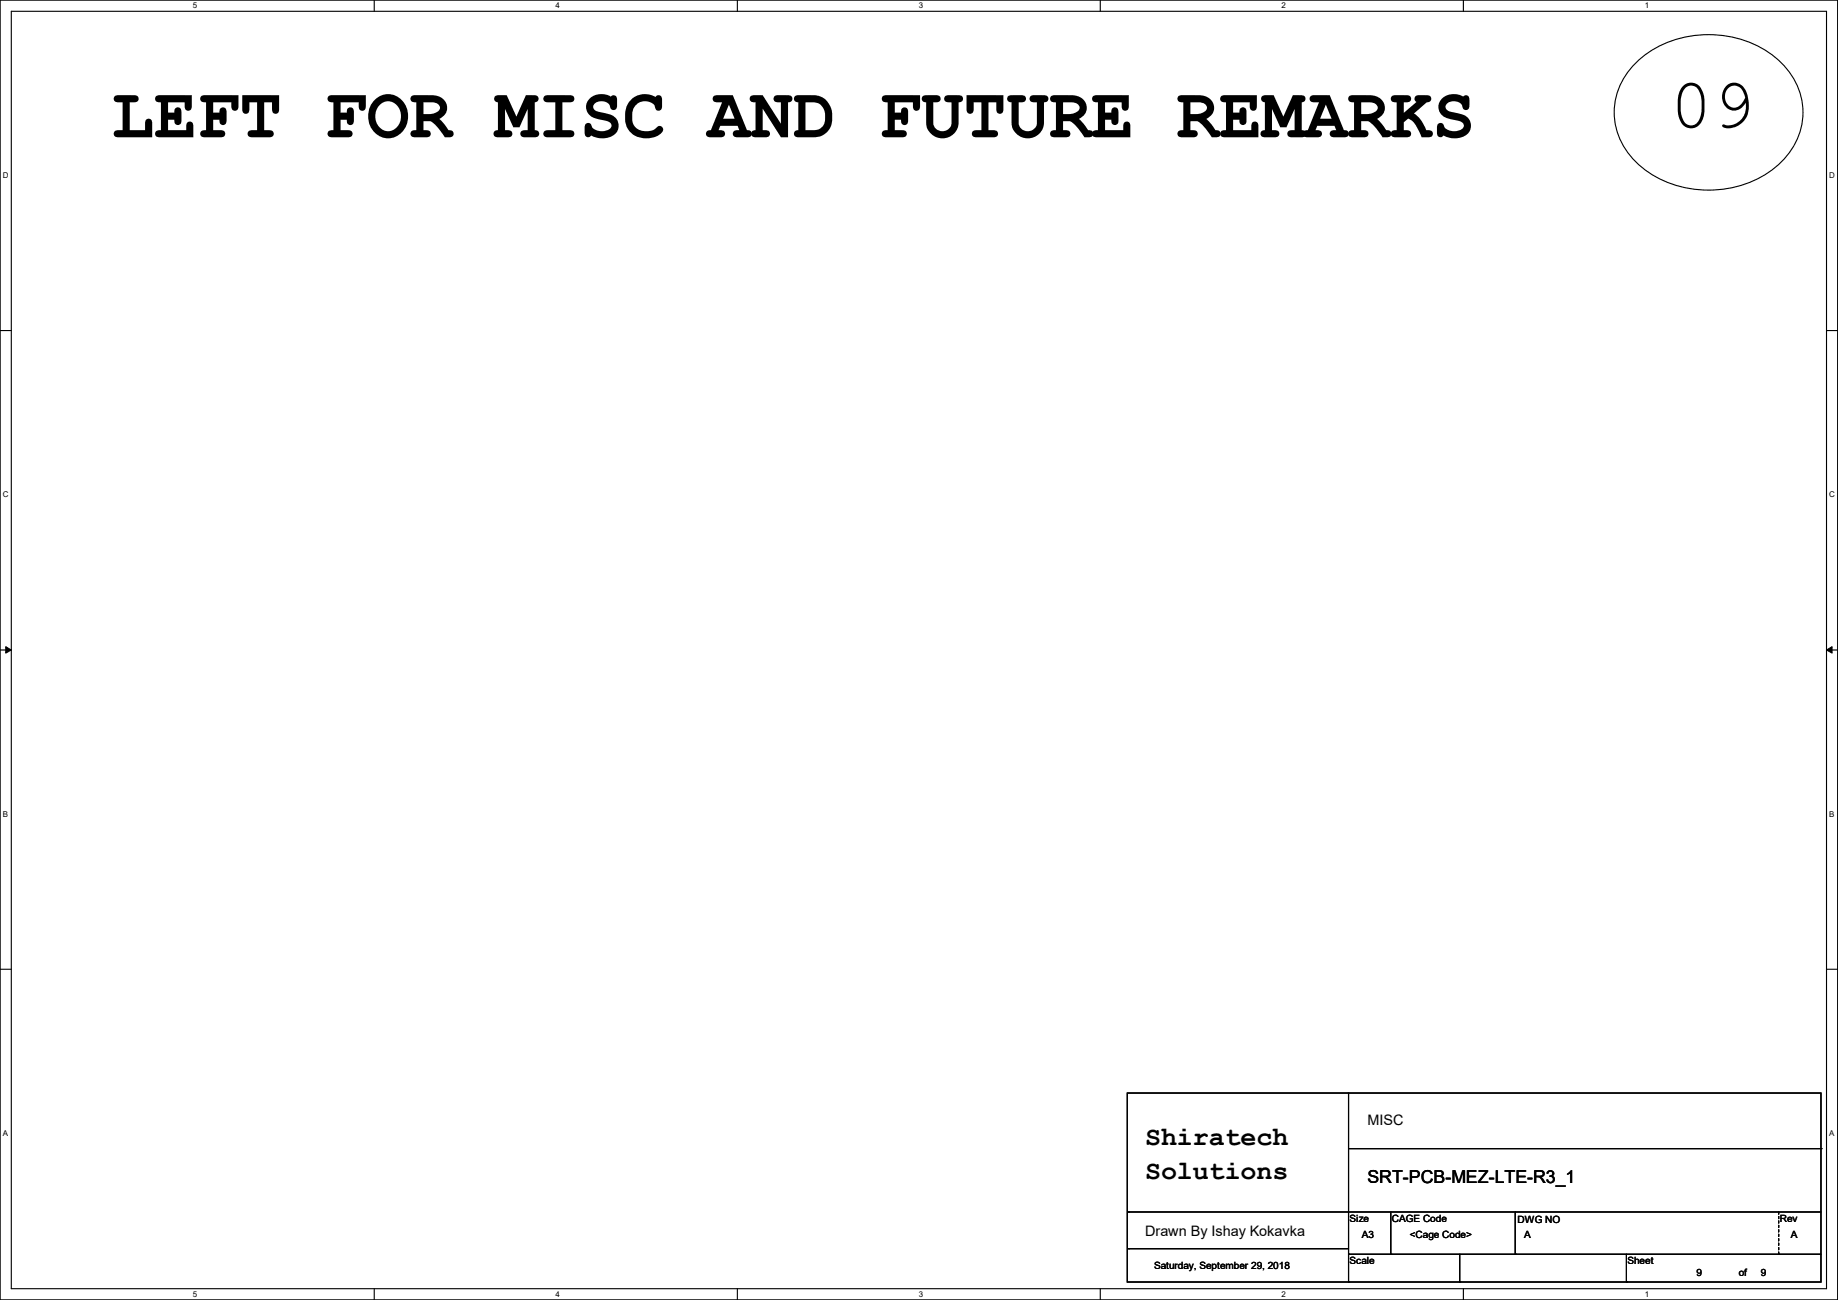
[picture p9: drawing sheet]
<svg xmlns="http://www.w3.org/2000/svg" width="420mm" height="297mm" viewBox="0 0 420 297" stroke-linecap="round" stroke-linejoin="round" font-family="sans-serif">
<path d="M0 0h419.9v297h-419.9zM2.6 2.6h414.8v291.8h-414.8z" fill="none" stroke="#000" stroke-width=".25"/>
<g fill="#fff">
<path d="M44 .3h1v2h-1z"/>
<path d="M44 294.7h1v2h-1z"/>
</g>
<path d="M85.5 0v2.6M85.5 294.4v2.6" fill="none" stroke="#000" stroke-width=".25"/>
<g fill="#fff">
<path d="M127 .3h.9v2h-.9z"/>
<path d="M127 294.7h.9v2h-.9z"/>
</g>
<path d="M168.5 0v2.6M168.5 294.4v2.6" fill="none" stroke="#000" stroke-width=".25"/>
<g fill="#fff">
<path d="M209.9 .3h1v2h-1z"/>
<path d="M209.9 294.7h1v2h-1z"/>
</g>
<path d="M251.4 0v2.6M251.4 294.4v2.6" fill="none" stroke="#000" stroke-width=".25"/>
<g fill="#fff">
<path d="M292.9 .3h.9v2h-.9z"/>
<path d="M292.9 294.7h.9v2h-.9z"/>
</g>
<path d="M334.4 0v2.6M334.4 294.4v2.6" fill="none" stroke="#000" stroke-width=".25"/>
<g fill="#fff">
<path d="M375.8 .3h1v2h-1z"/>
<path d="M375.8 294.7h1v2h-1z"/>
<path d="M.7 39h1.2v2h-1.2z"/>
<path d="M418 39h1.3v2h-1.3z"/>
<path d="M.7 112h1.2v2h-1.2z"/>
<path d="M418 112h1.3v2h-1.3z"/>
</g>
<path d="M0 75.5h2.6M417.4 75.5h2.5" fill="none" stroke="#000" stroke-width=".25"/>
<g fill="#fff">
<path d="M.7 185h1.2v1.9h-1.2z"/>
<path d="M418 185h1.2v1.9h-1.2z"/>
</g>
<path d="M0 148.5h2.6M417.4 148.5h2.5" fill="none" stroke="#000" stroke-width=".25"/>
<path d="M1.3 147.7l1.3 .8-1.3 .7zM417.4 148.5l1.2-.8v1.5z" fill="#000" stroke="#000" stroke-width=".23"/>
<g fill="#fff">
<path d="M.7 257.9h1.2v2h-1.2z"/>
<path d="M418 257.9h1.2v2h-1.2z"/>
</g>
<g fill="none" stroke="#000" stroke-width=".25">
<path d="M373.9 14.2a24.7 24.7 0 0 1 33 0 15.5 15.5 0 0 1-1.2 24 24.8 24.8 0 0 1-31.8-1.1 15.4 15.4 0 0 1 0-22.9zM0 221.4h2.6M417.4 221.4h2.5M257.6 249.7h158.5v43.2h-158.5zM308.1 249.7v43.2M257.9 276.9h.1M257.9 276.9h158.2M308.1 262.4h108M317.8 276.9v9.7M346.2 276.9v9.7M416.1 262.4h.1M257.9 285.3h.1"/>
<path d="M257.9 285.3h50.2M308.1 286.6h.1M308.1 292.9h.1M308.1 286.6h108M317.8 286.6h.1M333.5 292.9h.1M333.5 286.6v6.3M346.2 286.6h.1M371.6 292.9h.1M371.6 286.6v6.3"/>
</g>
<path d="M406.4 276.9v9.7M406.4 286.6h.1" fill="none" stroke="#000" stroke-width=".25" stroke-dasharray=".5"/>
<g font-size="16.3">
<text x="381.6" y="29.1">09</text>
<text x="25.4" y="31.4">LEFT FOR MISC AND FUTURE REMARKS</text>
</g>
<g font-size="6.1">
<text x="261.7" y="261.7">Shiratech</text>
<text x="261.7" y="269.3">Solutions</text>
</g>
<text font-size="4.1" x="312.5" y="270.4">SRT-PCB-MEZ-LTE-R3_1</text>
<g font-size="3.3">
<text x="312.5" y="257">MISC</text>
<text x="261.7" y="282.4">Drawn By Ishay Kokavka</text>
</g>
<g font-size="2.3">
<text x="308.4" y="279.2">Size</text>
<text x="318.1" y="279.2">CAGE Code</text>
<text x="346.8" y="279.5">DWG NO</text>
<text x="406.7" y="279.2">Rev</text>
<text x="311.2" y="282.8">A3</text>
<text x="322.1" y="282.8">&lt;Cage Code&gt;</text>
<text x="348.3" y="282.8">A</text>
<text x="409.2" y="282.8">A</text>
<text x="263.7" y="289.9">Saturday, September 29, 2018</text>
<text x="308.4" y="288.9">Scale</text>
<text x="371.9" y="288.9">Sheet</text>
<text x="387.7" y="291.4">9</text>
<text x="397.3" y="291.4">of</text>
<text x="402.4" y="291.4">9</text>
</g>
<g font-size="1.8">
<text x="44" y="1.9">5</text>
<text x="127" y="1.9">4</text>
<text x="209.9" y="1.9">3</text>
<text x="292.9" y="1.9">2</text>
<text x="375.8" y="1.9">1</text>
<text x=".7" y="40.6">D</text>
<text x="418" y="40.6">D</text>
<text x=".7" y="113.6">C</text>
<text x="418" y="113.6">C</text>
<text x=".7" y="186.6">B</text>
<text x="418" y="186.6">B</text>
<text x=".7" y="259.5">A</text>
<text x="418" y="259.5">A</text>
<text x="44" y="296.3">5</text>
<text x="127" y="296.3">4</text>
<text x="209.9" y="296.3">3</text>
<text x="292.9" y="296.3">2</text>
<text x="375.8" y="296.3">1</text>
</g>
</svg>
